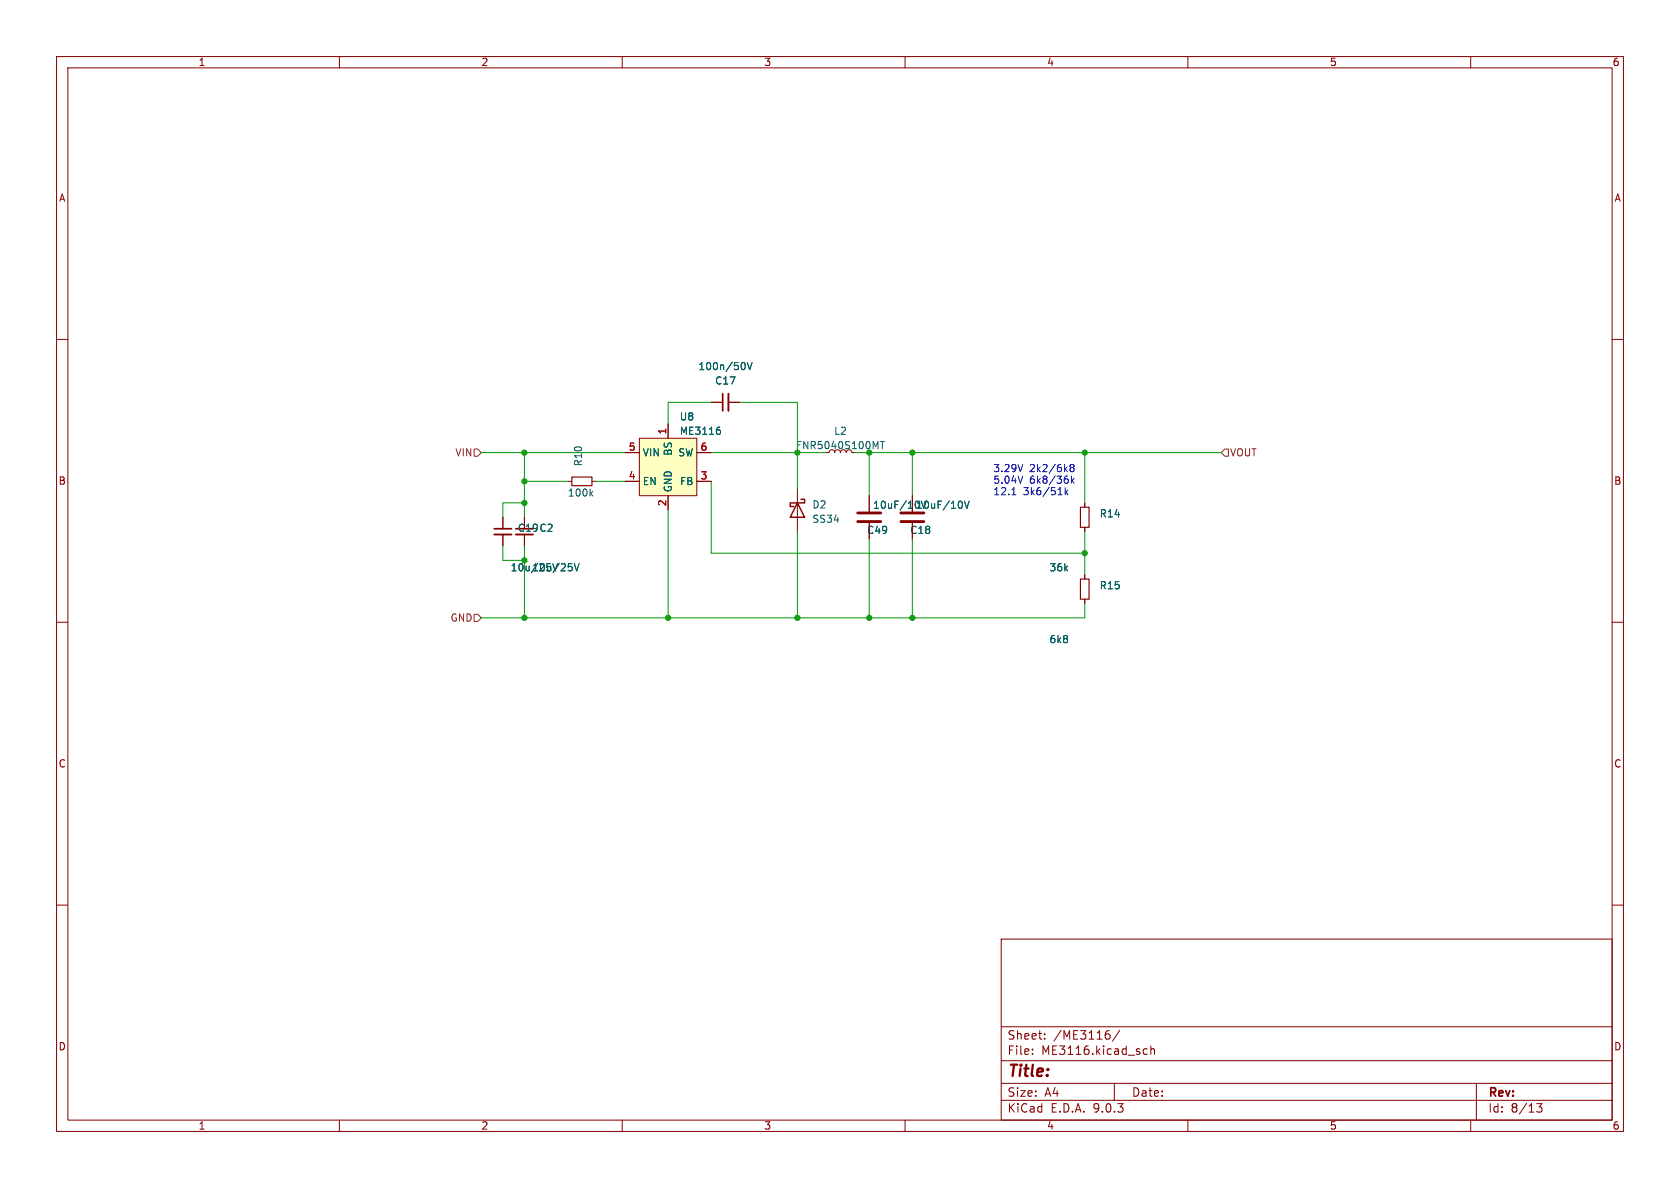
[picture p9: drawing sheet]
<svg xmlns="http://www.w3.org/2000/svg" width="297mm" height="210mm" viewBox="0 0 297 210" stroke-linecap="round" stroke-linejoin="round" font-family="sans-serif">
<g fill="none" stroke="#840000" stroke-width=".18">
<path d="M10 10h277v190h-277zM12 12h273v186h-273zM60 10v2M110 10v2M160 10v2M210 10v2M260 10v2M10 60h2M125.7 71.1h2.1M128.8 71.1h2M285 60h2M88.9 91.4v2.1"/>
<path d="M88.9 94.5v2M92.7 91.4v2.1M92.7 94.5v2M100.3 85.1h.8M104.6 85.1h.8M10 110h2M285 110h2M10 160h2M177 166h108v32h-108zM285 160h2M60 198v2M110 198v2"/>
<path d="M160 198v2M177 194.5h108M177 191.5h108M177 187.5h108M177 181.5h108M182.5 186.3v.1M182.5 185.5v.1M184.7 183.6v.1M184.7 182.8v.1M195.7 182.8h.4l.1 .3v.5l-.5 .1M195.8 182.2h.3M197 191.5v3"/>
<path d="M198 182.1l-1.3 2M202.2 186.3h.6M202.2 185.5h.6M203.5 185.5l.2-.1 .3 .1 .1 .9M203.5 184.9v1.5M210 198v2M260 198v2M261 191.5v6.5M271.7 195.1h.9l-.5 .6 .4 .1v.7l-.2 .1-.6-.1"/>
</g>
<path d="M127.8 69.6v3M87.4 93.5h3M91.2 93.5h3" fill="none" stroke="#840000" stroke-width=".3"/>
<path d="M128.8 69.6v3M87.4 94.5h3M91.2 94.5h3" fill="none" stroke="#840000" stroke-width=".33"/>
<path d="M131.4 64.1a.79 .79 0 0 1 0 1.2M132.1 64.1l.4 1.2 .5-1.2M101.5 99.6l.5 1.3 .4-1.3M104.4 87.2l.4 .5M104.8 86.9l-.5 .4M101.1 100.2v.6" fill="none" stroke="#006464" stroke-width=".18"/>
<path d="M101.1 84.3h3.5v1.6h-3.5z" fill="none" stroke="#840000" stroke-width=".2"/>
<path d="M113 77.5h10.2v10.1h-10.2z" fill="#ffffc2"/>
<g fill="none" stroke="#840000" stroke-width=".18">
<path d="M113 77.5h10.2v10.1h-10.2zM118.1 74.9v2.6M125.7 71.1h2.1M128.8 71.1h2M88.9 91.4v2.1M88.9 94.5v2M92.7 91.4v2.1M92.7 94.5v2M110.5 80h2.5M110.5 85.1h2.5M118.1 87.6v2.6M123.2 80h2.5"/>
<path d="M123.2 85.1h2.5M141 86.4v7.6M153.7 87.6v2.8M153.7 92.5v2.8M161.3 87.6v2.8M161.3 92.5v2.8M191.8 88.9v.8M191.8 93.2v.8M191.8 101.6v.8M191.8 105.9v.8"/>
</g>
<path d="M127 75.5h.3M127.1 76l.3 .2v.3l-.3 .3M131.4 64.1a.79 .79 0 0 1 0 1.2M132.1 64.1l.4 1.2 .5-1.2M155.6 78h.8M156 78v1.3M101.5 99.6l.5 1.3 .4-1.3M170.1 88.8v.8M170.5 88.6l.4 1.3 .4-1.3M101.1 100.2v.6" fill="none" stroke="#006464" stroke-width=".18"/>
<path d="M191 89.7h1.5v3.5h-1.5zM191 102.4h1.5v3.5h-1.5z" fill="none" stroke="#840000" stroke-width=".2"/>
<path d="M141 88.9l1.2 2.5h-2.5zM141.6 88.3h.6v.6h-2.5v.6h.6" fill="none" stroke="#840000" stroke-width=".25"/>
<path d="M151.6 92.2h4.1M151.6 90.7h4.1M159.3 92.2h4M159.3 90.7h4" fill="none" stroke="#840000" stroke-width=".51"/>
<path d="M83.8 79.4h.7l.6 .6-.6 .6h-.7zM216.5 79.4h.7v1.2h-.7l-.6-.6zM83.8 108.6h.7l.6 .6-.6 .7h-.7z" fill="none" stroke="#725600" stroke-width=".18"/>
<g fill="none" stroke="#009600" stroke-width=".18">
<path d="M125.7 71.1h-7.6v3.8M130.8 71.1h10.2v15.3M85.1 80h25.4M88.9 96.5v2.6h3.8M92.7 88.9h-3.8v2.5M92.7 80v11.4M92.7 96.5v12.7M92.7 85.1h7.6M105.4 85.1h5.1M118.1 90.2v19M125.7 80h20.3M125.7 85.1v12.7h66.1"/>
<path d="M141 94v15.2M153.7 95.3v13.9M161.3 80v7.6M161.3 95.3v13.9M191.8 80v8.9M191.8 94v7.6M215.9 80h-62.2v7.6M191.8 106.7v2.5h-106.7"/>
</g>
<g fill="none" stroke="#0000c2" stroke-width=".18">
<path d="M178.9 87.5h.7M179.1 86.4l.1-.2v1.3M180.8 82.1l-.4 1.3M180.8 84.2l-.4 1.2M187 87.5h.8M188.3 86.2v1.3M188.4 87l.4 .5M188.8 86.6l-.5 .5M188.8 84.8v.5M189.4 84.2v1.2M189.4 82.7l-.2-.3 .2-.3h.2l.3 .3-.3 .3M189.4 82.7l-.2 .2v.4l.2 .1 .4-.1 .1-.2v-.2l-.3-.2"/>
<path d="M189.4 82.7h.2M189.5 84.9l.4 .5M189.9 84.6l-.5 .5"/>
</g>
<g fill="#009600" stroke="#009600" stroke-width=".18">
<circle cx="141" cy="109.2" r=".46"/>
<circle cx="118.1" cy="109.2" r=".46"/>
<circle cx="92.7" cy="85.1" r=".46"/>
<circle cx="92.7" cy="88.9" r=".46"/>
<circle cx="141" cy="80" r=".46"/>
<circle cx="92.7" cy="80" r=".46"/>
<circle cx="92.7" cy="109.2" r=".46"/>
<circle cx="92.7" cy="99.1" r=".46"/>
<circle cx="153.7" cy="109.2" r=".46"/>
<circle cx="161.3" cy="109.2" r=".46"/>
<circle cx="153.7" cy="80" r=".46"/>
<circle cx="161.3" cy="80" r=".46"/>
<circle cx="191.8" cy="80" r=".46"/>
<circle cx="191.8" cy="97.8" r=".46"/>
</g>
<text font-size="2.8" fill="#840000" x="178" y="190.9">Title:</text>
<g font-size="2.1" fill="#840000">
<text x="178" y="184">Sheet:</text>
<text x="186.2" y="184">/ME3116/</text>
<text x="178" y="186.7">File:</text>
<text x="184.1" y="186.7">ME3116.kicad_sch</text>
<text x="178" y="196.9">KiCad</text>
<text x="178" y="194.1">Size:</text>
<text x="184.7" y="194.1">A4</text>
<text x="185.7" y="196.9">E.D.A.</text>
<text x="193.3" y="196.9">9.0.3</text>
<text x="200" y="194.1">Date:</text>
<text x="263" y="194.3">Rev:</text>
<text x="263" y="196.9">Id:</text>
<text x="267.1" y="196.9">8/13</text>
</g>
<g font-size="1.8" fill="#840000">
<text x="35" y="11.9">1</text>
<text x="85" y="11.9">2</text>
<text x="135" y="11.9">3</text>
<text x="185" y="11.9">4</text>
<text x="235" y="11.9">5</text>
<text x="285" y="11.9">6</text>
<text x="10.3" y="35.9">A</text>
<text x="285.3" y="35.9">A</text>
<text x="10.3" y="85.9">B</text>
<text x="285.3" y="85.9">B</text>
<text x="10.3" y="135.9">C</text>
<text x="285.3" y="135.9">C</text>
<text x="10.3" y="185.9">D</text>
<text x="285.3" y="185.9">D</text>
<text x="35" y="199.9">1</text>
<text x="85" y="199.9">2</text>
<text x="135" y="199.9">3</text>
<text x="185" y="199.9">4</text>
<text x="235" y="199.9">5</text>
<text x="285" y="199.9">6</text>
</g>
<g font-size="1.8" fill="#006464">
<text x="123.4" y="65.6">100n/50V</text>
<text x="126.3" y="68.2">C17</text>
<text x="120.1" y="74.5">U8</text>
<text x="120.1" y="77.1">ME3116</text>
<text x="147.4" y="77.1">L2</text>
<text x="103.1" y="82.5" transform="rotate(-90 103.1 82.5)">R10</text>
<text x="113.5" y="80.9">VIN</text>
<text x="119" y="80.7" transform="rotate(-90 119 80.7)">BS</text>
<text x="119.8" y="80.9">SW</text>
<text x="100.3" y="88">100k</text>
<text x="113.5" y="86">EN</text>
<text x="119" y="87.1" transform="rotate(-90 119 87.1)">GND</text>
<text x="120.1" y="86">FB</text>
<text x="91.4" y="94.2">C19 C2</text>
<text x="143.5" y="90.1">D2</text>
<text x="143.5" y="92.6">SS34</text>
<text x="153.2" y="94.6">C49</text>
<text x="154.2" y="90.1">10uF/10V10uF/10V</text>
<text x="160.8" y="94.6">C18</text>
<text x="194.3" y="91.7">R14</text>
<text x="90.2" y="101.2">10u/25V</text>
<text x="94" y="101.2">10u/25V</text>
<text x="185.4" y="101.2">36k</text>
<text x="194.3" y="104.4">R15</text>
<text x="185.4" y="113.9">6k8</text>
</g>
<g font-size="1.8" fill="#a90000">
<text x="117.9" y="76.9" transform="rotate(-90 117.9 76.9)">1</text>
<text x="111.1" y="79.8">5</text>
<text x="123.8" y="79.8">6</text>
<text x="111.1" y="84.8">4</text>
<text x="117.9" y="89.6" transform="rotate(-90 117.9 89.6)">2</text>
<text x="123.8" y="84.8">3</text>
</g>
<g font-size="1.8" fill="#725600">
<text x="80.4" y="80.9">VIN</text>
<text x="217.4" y="80.9">VOUT</text>
<text x="79.6" y="110.1">GND</text>
</g>
<text font-size="1.8" fill="#009600" x="140.6" y="79.6">FNR5040S100MT</text>
<g font-size="1.8" fill="#0000c2">
<text x="175.5" y="83.5">3.29V</text>
<text x="182" y="83.5">2k2/6k8</text>
<text x="175.5" y="85.6">5.04V</text>
<text x="175.5" y="87.6">12.1</text>
<text x="180.9" y="87.6">3k6/51k</text>
<text x="182" y="85.6">6k8/36k</text>
</g>
</svg>
